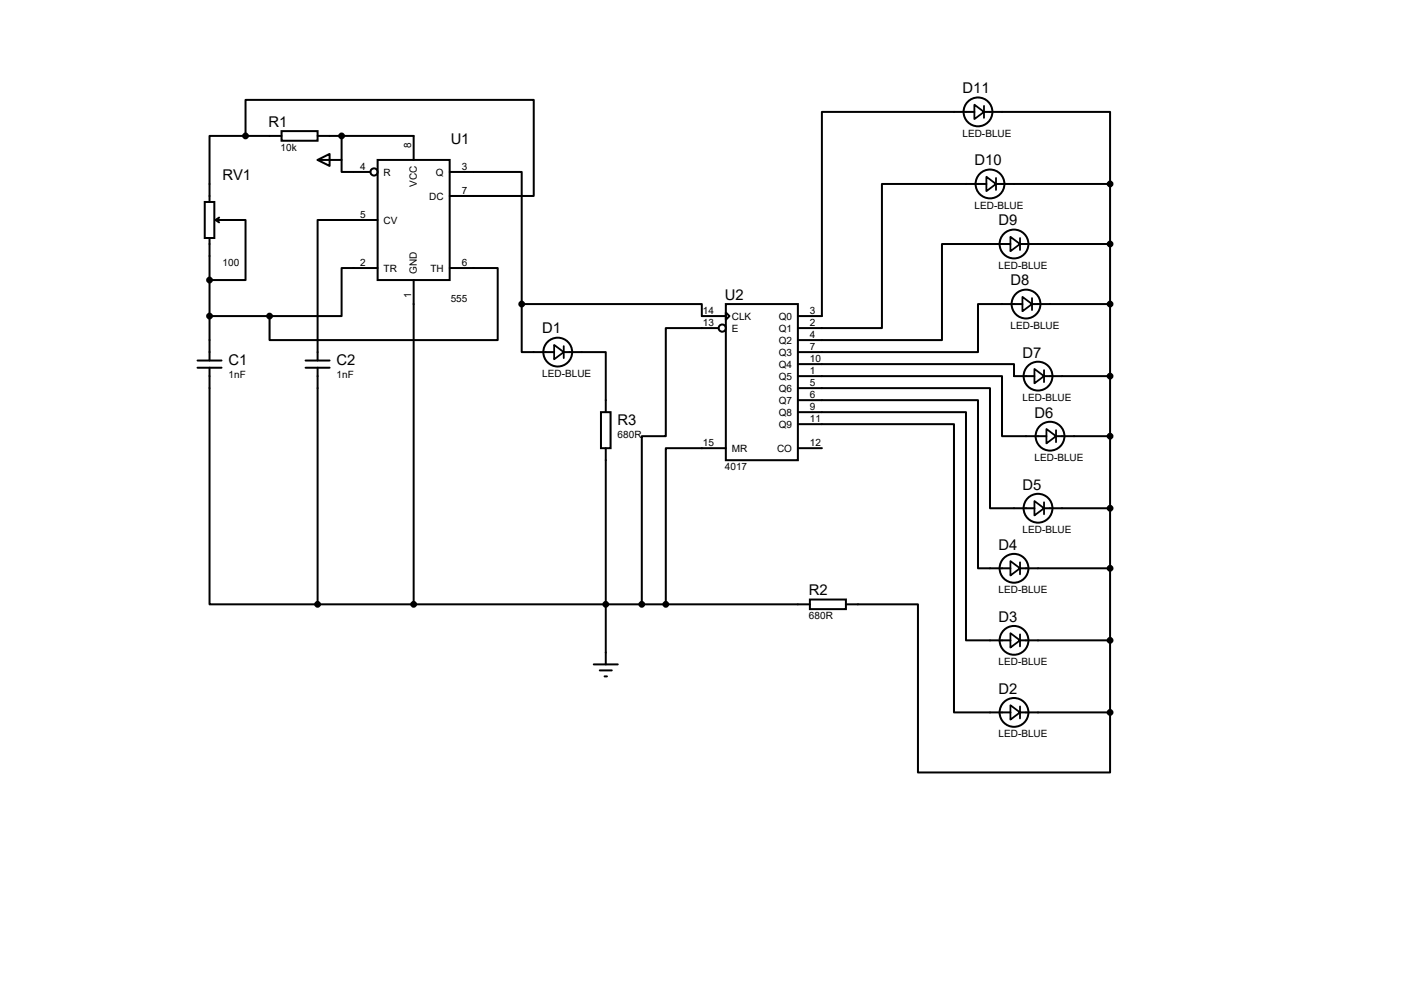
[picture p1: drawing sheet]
<svg xmlns="http://www.w3.org/2000/svg" width="297mm" height="210mm" viewBox="0 0 297 210" stroke-linecap="round" stroke-linejoin="round" font-family="sans-serif">
<g fill="none" stroke="#000" stroke-width=".42">
<path d="M51.9 28.7h-7.6v14M51.9 28.7v-7.6h61v20.3h-17.8M51.9 28.7h7.7M59.6 27.7h7.6v2.1h-7.6zM67.2 33.8l2.5-1.2v2.5zM67.2 28.7h20.3v5.1M67.2 33.8h5.1M72.3 28.7v7.7h6.1M79.9 33.8h15.2v25.4h-15.2zM95.1 36.4h15.3v27.9M206.1 23.7h-32.2v43.1h-5.1M208.2 23.7h26.6v15.2"/>
<path d="M208.7 38.9h-22.1v30.5h-17.8M210.7 38.9h24.1M234.8 38.9v111.8M43.3 42.7h2v7.6h-2zM44.3 50.3v25.9M45.6 46.5h6.3v12.7h-7.6M45.6 46.5l.8 .5M46.4 46l-.8 .5M79.9 46.5h-12.7v29.7M79.9 56.7h-7.6v10.1h-15.3M87.5 59.2v68.6M95.1 56.7h10.2v15.2h-48.3v-5.1"/>
<path d="M213.7 51.6h-14.4v20.3h-30.5M215.8 51.6h19M41.8 76.2h5.1M41.8 77.8h5.1M44.3 77.8v50h22.9M44.3 66.8h12.7M64.6 76.2h5.1M64.6 77.8h5.1M67.2 77.8v50M110.4 64.3v10.2h6.8M110.4 64.3h38.1v2.5h5M119.3 74.5h8.8v12.7"/>
<path d="M152 69.4h-11.2v22.8h-5v35.6M153.5 64.3h15.3v33h-15.3zM153.5 66.1l.8 .7-.8 .8zM168.8 79.5h43.2v12.7h9.4M168.8 77h45.7v2.5h4.3M216.3 64.3h-9.4v10.2h-38.1M218.3 64.3h16.5M220.9 79.5h13.9M127.1 87.2h2.1v7.6h-2.1zM128.1 94.8v45.7M153.5 94.8h-12.7v33M168.8 89.7h33v61h11.9"/>
<path d="M168.8 87.2h35.5v48.2h9.4M168.8 84.6h38.1v35.6h6.8M168.8 82.1h40.6v25.4h9.4M168.8 94.8h5.1M223.4 92.2h11.4M220.9 107.5h13.9M67.2 127.8h104.1M171.3 126.8h7.6v2h-7.6zM178.9 127.8h15.3v35.6h40.6v-12.7M215.8 120.2h19M215.8 135.4h19M125.6 140.5h5.1"/>
<path d="M126.9 141.8h2.5M127.9 143h.5M215.8 150.7h19"/>
<circle cx="51.9" cy="28.7" r=".51"/>
<circle cx="72.3" cy="28.7" r=".51"/>
<circle cx="79.1" cy="36.4" r=".76"/>
<circle cx="206.9" cy="23.7" r="3"/>
<circle cx="209.4" cy="38.9" r="3"/>
<circle cx="234.8" cy="38.9" r=".51"/>
<circle cx="44.3" cy="59.2" r=".51"/>
<circle cx="214.5" cy="51.6" r="3"/>
<circle cx="234.8" cy="51.6" r=".51"/>
<circle cx="44.3" cy="66.8" r=".51"/>
<circle cx="57" cy="66.8" r=".51"/>
<circle cx="110.4" cy="64.3" r=".51"/>
<circle cx="118" cy="74.5" r="3"/>
<circle cx="152.8" cy="69.4" r=".76"/>
<circle cx="217" cy="64.3" r="3"/>
<circle cx="219.6" cy="79.5" r="3"/>
<circle cx="234.8" cy="79.5" r=".51"/>
<circle cx="234.8" cy="64.3" r=".51"/>
<circle cx="222.1" cy="92.2" r="3"/>
<circle cx="234.8" cy="92.2" r=".51"/>
<circle cx="219.6" cy="107.5" r="3"/>
<circle cx="234.8" cy="107.5" r=".51"/>
<circle cx="67.2" cy="127.8" r=".51"/>
<circle cx="87.5" cy="127.8" r=".51"/>
<circle cx="128.1" cy="127.8" r=".51"/>
<circle cx="135.8" cy="127.8" r=".51"/>
<circle cx="140.8" cy="127.8" r=".51"/>
<circle cx="214.5" cy="135.4" r="3"/>
<circle cx="214.5" cy="120.2" r="3"/>
<circle cx="234.8" cy="120.2" r=".51"/>
<circle cx="234.8" cy="135.4" r=".51"/>
<circle cx="214.5" cy="150.7" r="3"/>
<circle cx="234.8" cy="150.7" r=".51"/>
</g>
<g fill="none" stroke="#000" stroke-width=".38">
<path d="M206.1 22.1l2.1 1.6-2.1 1.5zM208.2 22.4v2.5M208.7 37.4l2 1.5-2 1.5zM210.7 37.6v2.6M213.7 50.1l2.1 1.5-2.1 1.5zM215.8 50.3v2.6M117.2 72.9l2.1 1.6-2.1 1.5zM119.3 73.2v2.5M216.3 62.8l2 1.5-2 1.5zM218.3 63v2.6M218.8 78l2.1 1.5-2.1 1.6zM220.9 78.3v2.5"/>
<path d="M221.4 90.7l2 1.5-2 1.6zM223.4 91v2.5M213.7 118.7l2.1 1.5-2.1 1.5zM215.8 118.9v2.6M218.8 106l2.1 1.5-2.1 1.5zM220.9 106.2v2.6M213.7 133.9l2.1 1.5-2.1 1.5zM215.8 134.2v2.5M213.7 149.1l2.1 1.6-2.1 1.5zM215.8 149.4v2.5"/>
</g>
<g fill="#000">
<circle cx="51.9" cy="28.7" r=".51"/>
<circle cx="72.3" cy="28.7" r=".51"/>
<circle cx="234.8" cy="38.9" r=".51"/>
<circle cx="44.3" cy="59.2" r=".51"/>
<circle cx="234.8" cy="51.6" r=".51"/>
<circle cx="44.3" cy="66.8" r=".51"/>
<circle cx="57" cy="66.8" r=".51"/>
<circle cx="110.4" cy="64.3" r=".51"/>
<circle cx="234.8" cy="79.5" r=".51"/>
<circle cx="234.8" cy="64.3" r=".51"/>
<circle cx="234.8" cy="92.2" r=".51"/>
<circle cx="234.8" cy="107.5" r=".51"/>
<circle cx="67.2" cy="127.8" r=".51"/>
<circle cx="87.5" cy="127.8" r=".51"/>
<circle cx="128.1" cy="127.8" r=".51"/>
<circle cx="135.8" cy="127.8" r=".51"/>
<circle cx="140.8" cy="127.8" r=".51"/>
<circle cx="234.8" cy="120.2" r=".51"/>
<circle cx="234.8" cy="135.4" r=".51"/>
<circle cx="234.8" cy="150.7" r=".51"/>
</g>
<g font-size="3.1">
<text x="203.6" y="19.7">D11</text>
<text x="56.8" y="26.8">R1</text>
<text x="95.3" y="30.4">U1</text>
<text x="206.2" y="35">D10</text>
<text x="47.1" y="38">RV1</text>
<text x="211.2" y="47.7">D9</text>
<text x="153.3" y="63.4">U2</text>
<text x="213.8" y="60.4">D8</text>
<text x="114.7" y="70.5">D1</text>
<text x="48.3" y="77.1">C1</text>
<text x="71.2" y="77.1">C2</text>
<text x="216.3" y="75.6">D7</text>
<text x="130.6" y="89.8">R3</text>
<text x="218.9" y="88.3">D6</text>
<text x="216.3" y="103.5">D5</text>
<text x="211.2" y="116.2">D4</text>
<text x="171.1" y="125.9">R2</text>
<text x="211.2" y="131.5">D3</text>
<text x="211.2" y="146.7">D2</text>
</g>
<g font-size="2.1">
<text x="203.6" y="28.9">LED-BLUE</text>
<text x="59.4" y="31.9">10k</text>
<text x="76.2" y="36">4</text>
<text x="87" y="31.3" transform="rotate(-90 87 31.3)">8</text>
<text x="97.7" y="36">3</text>
<text x="81.2" y="37.1">R</text>
<text x="88.2" y="39.5" transform="rotate(-90 88.2 39.5)">VCC</text>
<text x="92.2" y="37.1">Q</text>
<text x="97.7" y="41.1">7</text>
<text x="76.2" y="46.1">5</text>
<text x="81.2" y="47.3">CV</text>
<text x="90.8" y="42.2">DC</text>
<text x="206.2" y="44.1">LED-BLUE</text>
<text x="47.1" y="56.3">100</text>
<text x="76.2" y="56.3">2</text>
<text x="81.2" y="57.4">TR</text>
<text x="88.2" y="58" transform="rotate(-90 88.2 58)">GND</text>
<text x="91.1" y="57.4">TH</text>
<text x="97.7" y="56.3">6</text>
<text x="211.2" y="56.8">LED-BLUE</text>
<text x="87" y="62.9" transform="rotate(-90 87 62.9)">1</text>
<text x="95.3" y="63.9">555</text>
<text x="148.7" y="66.5">14</text>
<text x="148.7" y="69">13</text>
<text x="154.8" y="67.6">CLK</text>
<text x="154.8" y="70.1">E</text>
<text x="164.7" y="67.6">Q0</text>
<text x="164.7" y="70.1">Q1</text>
<text x="171.3" y="66.5">3</text>
<text x="171.3" y="69">2</text>
<text x="171.3" y="71.5">4</text>
<text x="213.8" y="69.5">LED-BLUE</text>
<text x="164.7" y="72.7">Q2</text>
<text x="164.7" y="75.2">Q3</text>
<text x="164.7" y="77.8">Q4</text>
<text x="171.3" y="74.1">7</text>
<text x="171.3" y="76.6">10</text>
<text x="48.3" y="80">1nF</text>
<text x="71.2" y="80">1nF</text>
<text x="114.7" y="79.7">LED-BLUE</text>
<text x="164.7" y="80.3">Q5</text>
<text x="164.7" y="82.8">Q6</text>
<text x="171.3" y="79.2">1</text>
<text x="171.3" y="81.7">5</text>
<text x="164.7" y="85.4">Q7</text>
<text x="164.7" y="87.9">Q8</text>
<text x="171.3" y="84.2">6</text>
<text x="171.3" y="86.8">9</text>
<text x="171.3" y="89.3">11</text>
<text x="216.3" y="84.8">LED-BLUE</text>
<text x="130.6" y="92.7">680R</text>
<text x="148.7" y="94.4">15</text>
<text x="154.8" y="95.5">MR</text>
<text x="164.4" y="95.5">CO</text>
<text x="164.7" y="90.5">Q9</text>
<text x="171.3" y="94.4">12</text>
<text x="153.3" y="99.5">4017</text>
<text x="218.9" y="97.5">LED-BLUE</text>
<text x="216.3" y="112.7">LED-BLUE</text>
<text x="211.2" y="125.4">LED-BLUE</text>
<text x="171.1" y="131">680R</text>
<text x="211.2" y="140.6">LED-BLUE</text>
<text x="211.2" y="155.9">LED-BLUE</text>
</g>
</svg>
